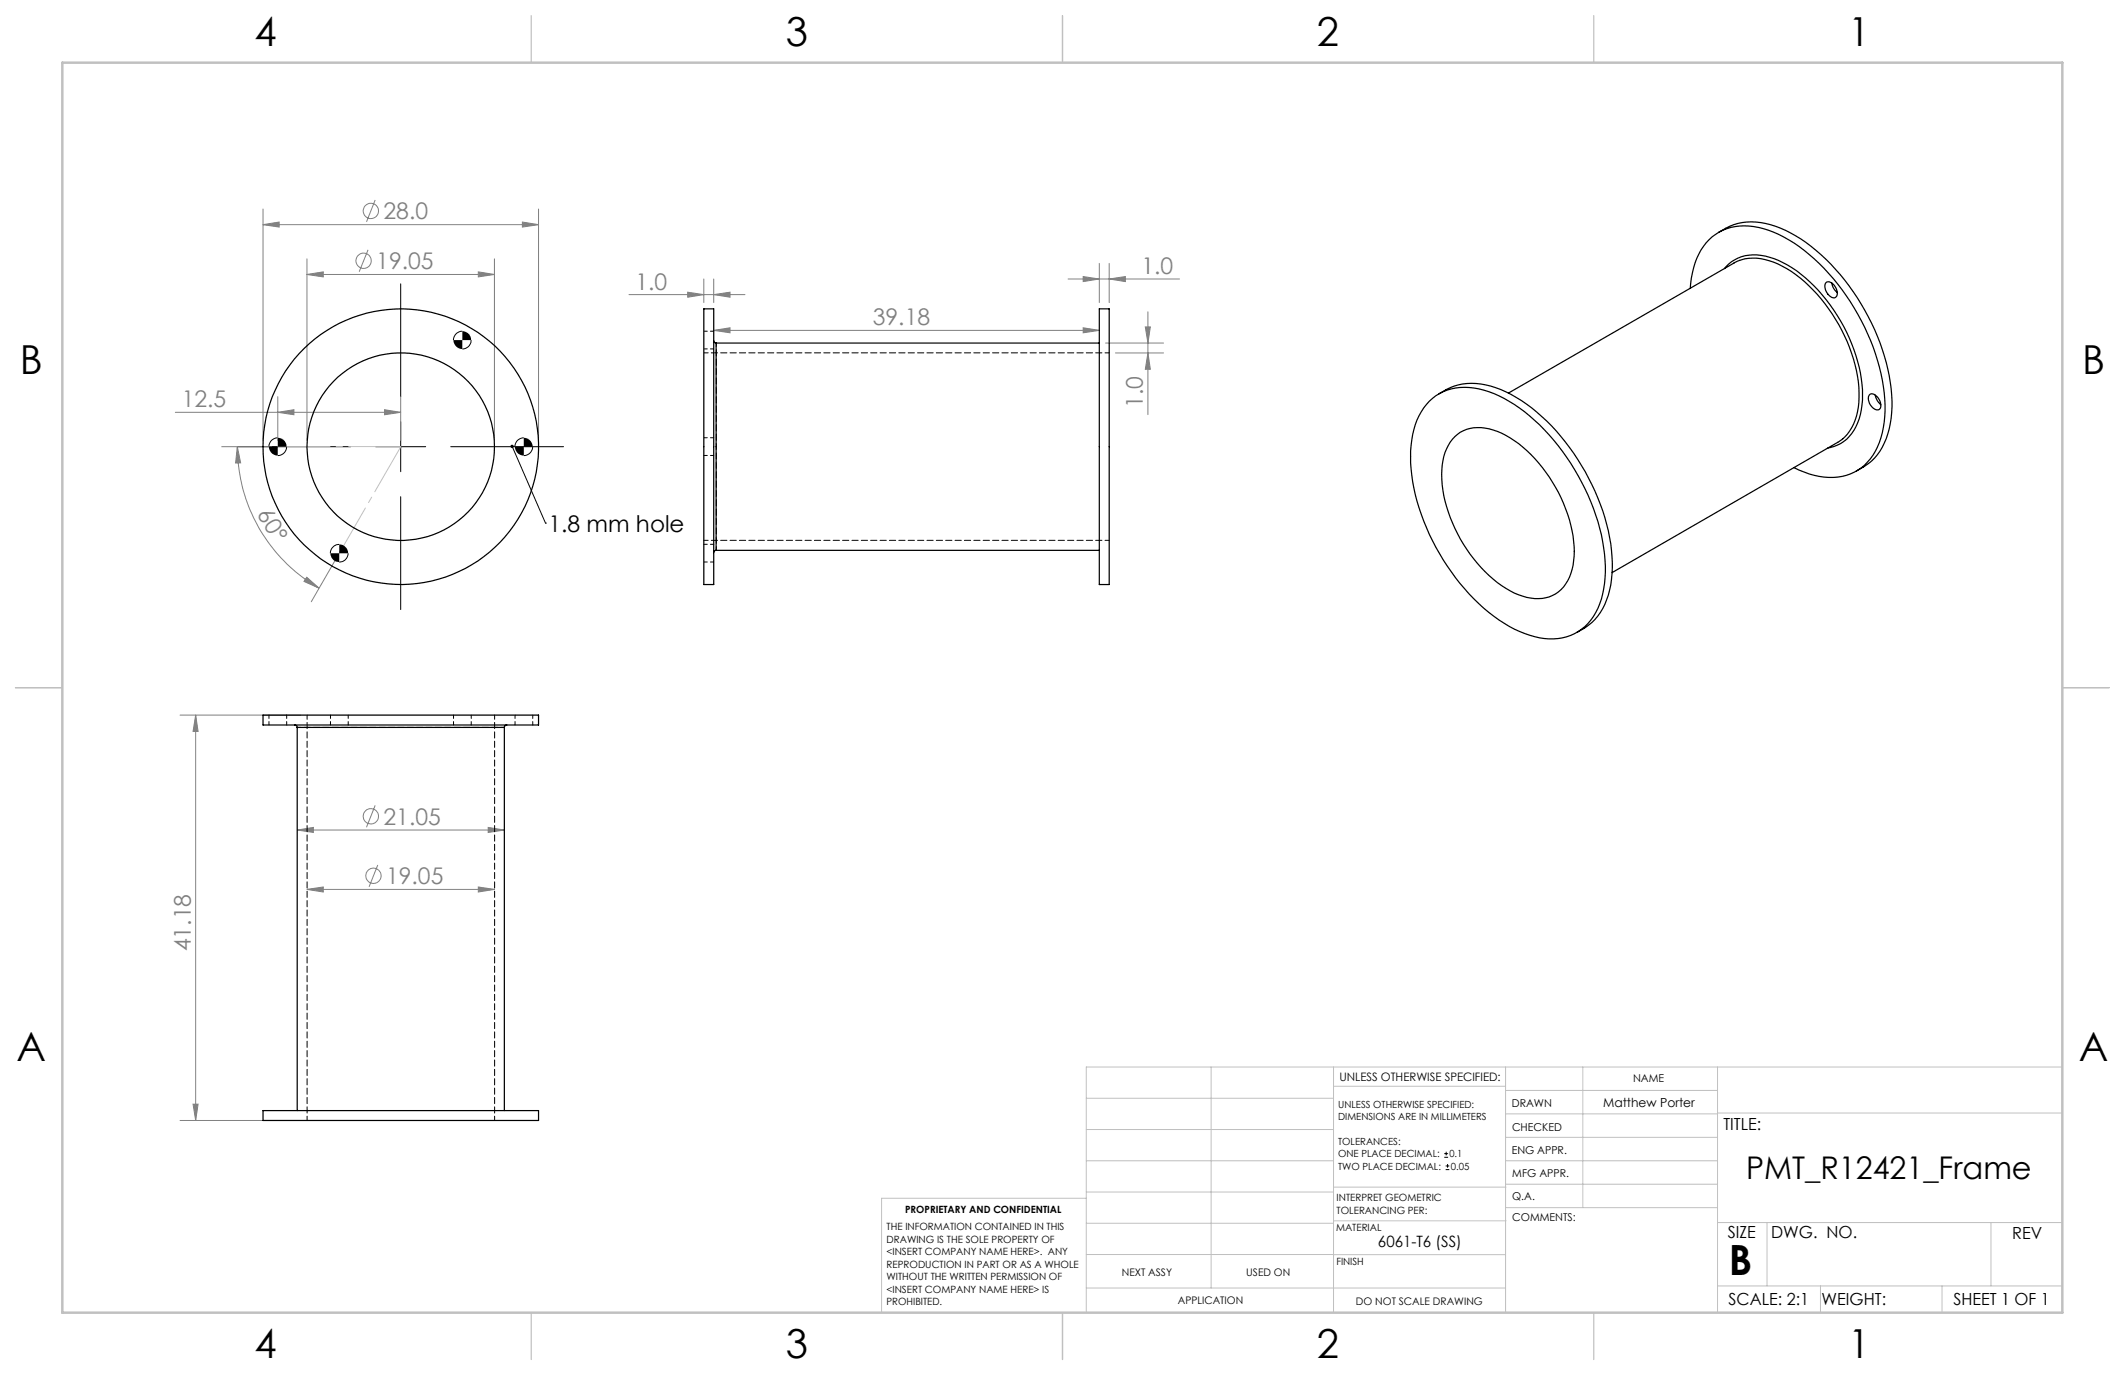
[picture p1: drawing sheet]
<svg xmlns="http://www.w3.org/2000/svg" width="432mm" height="279mm" viewBox="0 0 432 279" stroke-linecap="round" stroke-linejoin="round" font-family="sans-serif">
<g fill="none" stroke="#808080" stroke-width=".2">
<path d="M53.4 45.6l3.3-.5v1zM53.4 42.5v47M53.4 45.6h56M62.4 55.8l3.3-.6v1.1zM62.4 52.6v36.9M62.4 55.8h38.1M74.8 50.8l-1.8 4.4M76.2 40.6l-1.7 4.5M97.2 55.2l3.3 .6-3.3 .5zM100.5 52.6v36.9M106.2 45.1l3.2 .5-3.2 .5zM109.4 42.5v47"/>
<path d="M127.8 59.9h23.6M139.7 59.4l3.3 .5-3.3 .5zM143 56.7v4.8M145 59.9l3.3-.5v1zM145 56.7v4.8M217 56.7h22.7M220.1 56.2l3.3 .5-3.3 .5zM223.4 53.5v8M225.4 56.7l3.3-.5v1zM225.4 53.5v8M145 67.1l3.3-.5v1zM145 67.1h78.4"/>
<path d="M220.1 66.6l3.3 .5-3.3 .5zM224.6 69.7h11.8M226.7 71.7h9.7M232.7 66.4h1.1l-.5 3.3zM233.3 63.4v20.8M233.3 71.7l.5 3.3h-1.1zM35.6 83.8h45.8M45 90.8h10.2M48.2 90.8l.7 3.3h-1zM48.2 90.8a33.1 33.1 0 0 0 16.6 28.7M56.4 83.8l3.3-.5v1zM56.4 80.6v8.9"/>
<path d="M78.1 83.3l3.3 .5-3.3 .5zM81.4 80.6v8.9M62.3 117.3l2.5 2.2-3-1.4zM68.3 113.5l-5 8.8M36.6 145.3h24.5M39.8 145.3l.5 3.3h-1.1zM39.8 145.3v82.4M60.4 168.7l3.3-.6v1.1zM60.4 168.7h42.1M76.2 163.7l-1.7 4.4M76.8 175.8l-1.8 4.4M99.2 168.1l3.3 .6-3.3 .5z"/>
<path d="M62.4 180.7l3.3-.5v1.1zM62.4 180.7h38.1M97.2 180.2l3.3 .5-3.3 .6zM36.6 227.7h24.5M39.2 224.4h1.1l-.5 3.3z"/>
<circle cx="73.9" cy="53" r="1.55"/>
<circle cx="75.4" cy="42.9" r="1.55"/>
<circle cx="75.4" cy="165.9" r="1.55"/>
<circle cx="75.9" cy="178" r="1.55"/>
</g>
<g fill="none" stroke="#000" stroke-width=".2">
<path d="M81.4 57.7v22.9M93.9 67.3a1.81 1.81 0 0 0-1.8 1.8M95.7 69.1a1.81 1.81 0 0 1-1.8 1.8M48.4 90.8h22.9M56.4 89a1.81 1.81 0 0 0-1.8 1.8M58.2 90.8a1.81 1.81 0 0 1-1.8 1.8M76.3 90.8h10.2M81.4 85.7v10.1M91.6 90.8h22.9M104.1 90.7l6.7 15.6M106.4 89a1.81 1.81 0 0 0-1.8 1.8M108.2 90.8a1.81 1.81 0 0 1-1.8 1.8"/>
<path d="M68.9 110.6a1.81 1.81 0 0 0-1.8 1.8M70.7 112.4a1.81 1.81 0 0 1-1.8 1.8M81.4 100.9v23M110.8 106.3h.1M293.5 235.2h.8M293.5 234.4h.8M293.8 237.7h.7M293.8 236.9h.7M293.9 234v.8M294.1 236.5v.8"/>
</g>
<path d="M56.5 90.7h25M81.5 90.7l-12.5 21.7" fill="none" stroke="#c0c0c0" stroke-width=".2" stroke-dasharray="15.2 1.3 1.3 1.3" stroke-dashoffset="4.6"/>
<g fill="none" stroke="#c0c0c0" stroke-width=".2">
<path d="M246.1 216.8v44.9M271 216.8v49.9M305.9 216.8v49.9M321.6 216.8v28.6M349 216.8v49.9M419.1 216.8h-198.4v49.9M220.7 235.9h50.3M220.7 229.5h50.3M220.7 223.2h50.3M271 220.7h34.9M305.9 231.1h43.1M305.9 226.3h43.1"/>
<path d="M305.9 221.6h43.1M305.9 235.9h43.1M349 226.2h70.1M220.7 248.6h50.3M220.7 242.2h50.3M220.7 254.9h50.3M220.7 243.5h-41.6v23.2M271 255h34.9M271 248.1h35M271 241.2h35M305.9 240.6h43.1M306 245.4h43"/>
<path d="M349 248.4h70.1M359.1 248.4v12.9M404.6 248.4v12.9M220.7 261.7h85.2M349 261.3h70.1M369.9 261.3v5.4M394.6 261.3v5.4"/>
</g>
<path d="M108 3.2v9.5M215.9 3.2v9.5M323.8 3.2v9.5M3.1 139.7h9.6M419.1 139.7h9.5M108 266.7v9.6M215.9 266.7v9.6M323.8 266.7v9.6" fill="none" stroke="#c0c0c0" stroke-width=".25"/>
<path d="M12.7 12.7h406.4v254h-406.4z" fill="none" stroke="#c0c0c0" stroke-width=".5"/>
<path d="M103.9 90.4a.33 .33 0 0 0 0 .6 .33 .33 0 0 0 .5-.3 .33 .33 0 0 0-.5-.3l.2 .3zM54.6 90.8a1.81 1.81 0 0 0 1.8 1.8v-1.8zM56.4 89v1.8h1.8a1.81 1.81 0 0 0-1.8-1.8zM67.1 112.4a1.81 1.81 0 0 0 1.8 1.8v-1.8zM68.9 110.6v1.8h1.8a1.81 1.81 0 0 0-1.8-1.8zM104.6 90.8a1.81 1.81 0 0 0 1.8 1.8v-1.8zM106.4 89v1.8h1.8a1.81 1.81 0 0 0-1.8-1.8zM92.1 69.1a1.81 1.81 0 0 0 1.8 1.8v-1.8zM93.9 67.3v1.8h1.8a1.81 1.81 0 0 0-1.8-1.8z" fill="#000"/>
<g fill="#808080">
<path d="M56.4 83.8l3.3-.5v1zM78.1 83.3l3.3 .5-3.3 .5z"/>
<path d="M48.2 90.8l.7 3.3h-1zM62.3 117.3l2.5 2.2-3-1.4z"/>
<path d="M145 59.9l3.3-.5v1zM139.7 59.4l3.3 .5-3.3 .5zM225.4 56.7l3.3-.5v1zM220.1 56.2l3.3 .5-3.3 .5zM220.1 66.6l3.3 .5-3.3 .5zM145 67.1l3.3-.5v1z"/>
<path d="M60.4 168.7l3.3-.6v1.1zM99.2 168.1l3.3 .6-3.3 .5zM62.4 180.7l3.3-.5v1.1zM97.2 180.2l3.3 .5-3.3 .6zM53.4 45.6l3.3-.5v1zM106.2 45.1l3.2 .5-3.2 .5zM62.4 55.8l3.3-.6v1.1zM97.2 55.2l3.3 .6-3.3 .5z"/>
<path d="M39.2 224.4h1.1l-.5 3.3zM39.8 145.3l.5 3.3h-1.1z"/>
<path d="M232.7 66.4h1.1l-.5 3.3zM233.3 71.7l.5 3.3h-1.1z"/>
</g>
<g fill="none" stroke="#000" stroke-width=".25">
<path d="M343.5 58.6a14.4 14.4 0 0 1 4.4-10.5 11.4 11.4 0 0 1 11.4-1.3 32.9 32.9 0 0 1 14.2 10.9 42.7 42.7 0 0 1 9.5 25.8 15.1 15.1 0 0 1-4.1 11 10.8 10.8 0 0 1-10.2 2.1l-3.1-1.1-1.1-.5M349.3 47.2a12.4 12.4 0 0 1 12.5-.8 35.7 35.7 0 0 1 14.8 12.9 42 42 0 0 1 7.9 23.4 15.1 15.1 0 0 1-4.2 11l-1.4 1-1.7 1M350.4 54.6a8 8 0 0 1 9.2-2.3 22.8 22.8 0 0 1 10.7 7.7 33.4 33.4 0 0 1 8.2 20.3 11.3 11.3 0 0 1-3.8 9.4l-1.4 .8-1.9 .5M371.1 57.4a1.39 1.39 0 0 1 1.8 .9 1.57 1.57 0 0 1 0 2.2 2.18 2.18 0 0 1-2.1-2.4zM372.2 57.5l.4 1.2 .7 .7M143 62.8h2v56h-2zM145 69.2l.1 .3 .4 .2M145.5 69.7v42.1M145.5 69.7h77.9M223.4 62.8h2v56h-2zM306.5 79.9l45.9-26.5a9 9 0 0 1 8-.1 27.2 27.2 0 0 1 12.6 11.6 28.6 28.6 0 0 1 4.6 17.9 9.3 9.3 0 0 1-4.2 7.1l-45.8 26.4M290.4 81.5a10.8 10.8 0 0 1 11.1-2.2 30.5 30.5 0 0 1 14.2 10.1 44.5 44.5 0 0 1 10.4 24.4 17.9 17.9 0 0 1-2.8 12.2 10.4 10.4 0 0 1-11.5 3.4 29.2 29.2 0 0 1-14.2-9.8 44.7 44.7 0 0 1-11-25.5 17.1 17.1 0 0 1 3.3-11.9z"/>
<path d="M292.4 80a12.5 12.5 0 0 1 12.6-.8 37 37 0 0 1 15.6 14.1 41 41 0 0 1 7 22.2 15.3 15.3 0 0 1-4.1 11l-1.4 1-1.7 1M295.6 88.7a7.4 7.4 0 0 1 7.8-1.3 23.7 23.7 0 0 1 12.1 10.6 26.1 26.1 0 0 1 4.3 15.9 8.2 8.2 0 0 1-5 7.4 10.6 10.6 0 0 1-8.8-1.7 29.7 29.7 0 0 1-13.1-23.1 10.4 10.4 0 0 1 2.7-7.8zM379.9 80.2a1.35 1.35 0 0 1 1.9 .9 1.57 1.57 0 0 1 0 2.2 2.13 2.13 0 0 1-2.1-2.4zM381.1 80.3l.4 1.2 .7 .7M145.5 111.8l-.4 .2-.1 .3M145.5 111.8h77.9M53.4 145.3h56v2h-56zM59.9 147.3l.4 .2 .1 .3M60.4 147.8h42.1M60.4 147.8v77.9M102.5 147.8v77.9M103 147.3l-.4 .2-.1 .3"/>
<path d="M53.4 225.7h56v2h-56z"/>
<circle cx="81.4" cy="90.8" r="19"/>
<circle cx="81.4" cy="90.8" r="28"/>
</g>
<g fill="none" stroke="#000" stroke-width=".2" stroke-dasharray="1.3 .6" stroke-dashoffset=".6">
<path d="M143 70.9h2M145 67.3h-2M143 92.5h2M145 88.9h-2M143 114.2h2M145 110.6h-2M54.7 145.3v2M58.3 147.3v-2M67.2 145.3v2M70.8 147.3v-2M92.2 145.3v2M95.8 147.3v-2"/>
<path d="M104.7 145.3v2M108.3 147.3v-2"/>
</g>
<path d="M225.4 71.7h-82.4M143 109.8h82.4M62.4 145.3v82.4M100.5 227.7v-82.4" fill="none" stroke="#000" stroke-width=".2" stroke-dasharray="1.3 .6" stroke-dashoffset=".4"/>
<path d="M145.5 111.8v-42.1M60.4 147.8h42.1" fill="none" stroke="#000" stroke-width=".2" stroke-dasharray="1.3 .6" stroke-dashoffset=".5"/>
<text font-size="8.5" x="351.3" y="259">B</text>
<g font-size="8.1">
<text x="51.7" y="9.3">4</text>
<text x="159.7" y="9.3">3</text>
<text x="267.6" y="9.3">2</text>
<text x="375.6" y="9.3">1</text>
<text x="4" y="76">B</text>
<text x="423.1" y="76">B</text>
<text x="3.3" y="215.7">A</text>
<text x="422.4" y="215.7">A</text>
<text x="51.7" y="276">4</text>
<text x="159.7" y="276">3</text>
<text x="267.6" y="276">2</text>
<text x="375.6" y="276">1</text>
</g>
<text font-size="6.3" x="354.8" y="239.6">PMT_R12421_Frame</text>
<g font-size="4.7" fill="#808080">
<text x="77.9" y="44.6">28.0</text>
<text x="76.5" y="54.7">19.05</text>
<text x="129.1" y="58.8">1.0</text>
<text x="231.9" y="55.7">1.0</text>
<text x="177.4" y="66.1">39.18</text>
<text x="36.9" y="82.7">12.5</text>
<text x="232.3" y="82.9" transform="rotate(-90 232.3 82.9)">1.0</text>
<text x="52.1" y="104.5" transform="rotate(59 52.1 104.5)">60°</text>
<text x="77.9" y="167.6">21.05</text>
<text x="78.5" y="179.7">19.05</text>
<text x="38.7" y="193.3" transform="rotate(-90 38.7 193.3)">41.18</text>
</g>
<text font-size="4.7" x="111.4" y="108">1.8 mm hole</text>
<g font-size="3.4">
<text x="350.2" y="229.5">TITLE:</text>
<text x="351.1" y="251.6">SIZE</text>
<text x="359.9" y="251.6">DWG. NO.</text>
<text x="408.9" y="251.7">REV</text>
<text x="351.2" y="265.2">SCALE: 2:1</text>
<text x="370.1" y="265.3">WEIGHT:</text>
<text x="396.9" y="265.2">SHEET 1 OF 1</text>
</g>
<text font-size="3.2" x="280" y="253.3">6061-T6 (SS)</text>
<text font-size="2.5" x="325.8" y="224.9">Matthew Porter</text>
<text font-size="2.4" x="272.2" y="219.7">UNLESS OTHERWISE SPECIFIED:</text>
<g font-size="2.2">
<text x="331.8" y="219.9">NAME</text>
<text x="307.2" y="224.9">DRAWN</text>
<text x="307.3" y="229.8">CHECKED</text>
<text x="307.2" y="234.5">ENG APPR.</text>
<text x="307.3" y="239.2">MFG APPR.</text>
<text x="307.3" y="243.9">Q.A.</text>
<text x="307.3" y="248.1">COMMENTS:</text>
</g>
<g font-size="2.1">
<text x="227.9" y="259.2">NEXT ASSY</text>
<text x="253.3" y="259.2">USED ON</text>
<text x="239.3" y="265">APPLICATION</text>
<text x="275.5" y="265.1">DO NOT SCALE DRAWING</text>
</g>
<g font-size="2">
<text x="271.9" y="225.1">UNLESS OTHERWISE SPECIFIED:</text>
<text x="271.9" y="227.6">DIMENSIONS ARE IN MILLIMETERS</text>
<text x="271.9" y="232.6">TOLERANCES:</text>
<text x="271.9" y="237.6">TWO PLACE DECIMAL:</text>
<text x="271.9" y="235.1">ONE PLACE DECIMAL:</text>
<text x="294.5" y="235.1">0.1</text>
<text x="294.8" y="237.6">0.05</text>
<text x="271.6" y="244.1">INTERPRET GEOMETRIC</text>
<text x="180.2" y="250">THE INFORMATION CONTAINED IN THIS</text>
<text x="183.9" y="246.4">PROPRIETARY AND CONFIDENTIAL</text>
<text x="271.5" y="250.2">MATERIAL</text>
<text x="271.6" y="246.6">TOLERANCING PER:</text>
<text x="180.2" y="252.5">DRAWING IS THE SOLE PROPERTY OF</text>
<text x="180.2" y="255.1">&lt;INSERT COMPANY NAME HERE&gt;. ANY</text>
<text x="180.2" y="257.6">REPRODUCTION IN PART OR AS A WHOLE</text>
<text x="271.5" y="257">FINISH</text>
<text x="180.2" y="260.1">WITHOUT THE WRITTEN PERMISSION OF</text>
<text x="180.2" y="262.6">&lt;INSERT COMPANY NAME HERE&gt; IS</text>
<text x="180.2" y="265.2">PROHIBITED.</text>
</g>
</svg>
